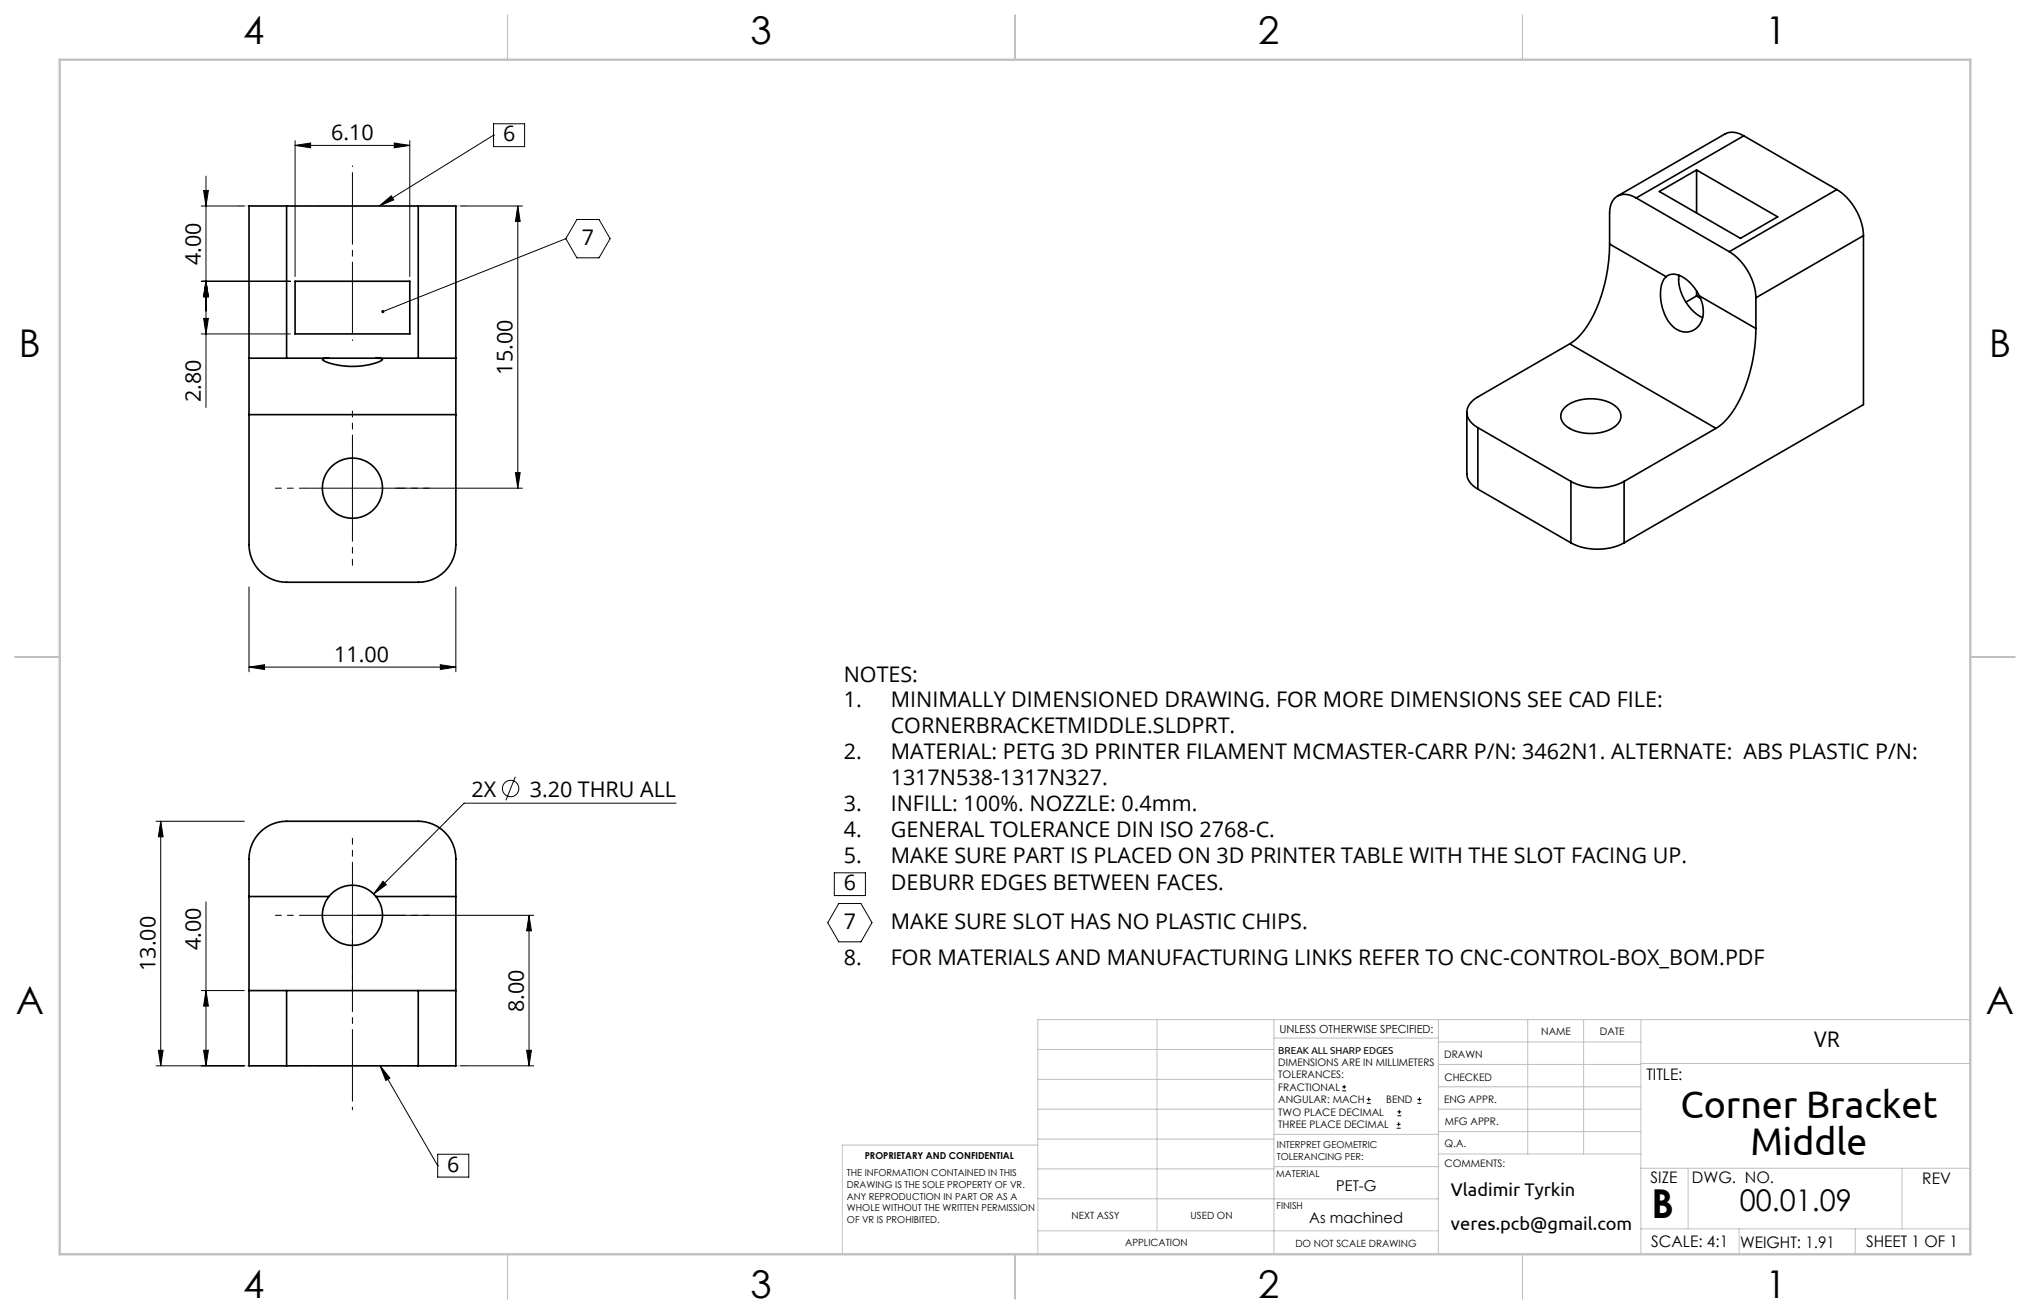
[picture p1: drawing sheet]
<svg xmlns="http://www.w3.org/2000/svg" width="432mm" height="279mm" viewBox="0 0 432 279" stroke-linecap="round" stroke-linejoin="round" font-family="sans-serif">
<g fill="none" stroke="#000" stroke-width=".21">
<path d="M43.8 37.5v49.1M62.8 30.9l3.3-.5v1zM62.8 29.9v28.9M62.8 30.9h24.4M83.9 30.4l3.3 .5-3.3 .5zM87.2 29.9v28.9M105 28.7h.1M105 26.3h6.6v4.9h-6.6zM105 28.7l-24.3 15.1M42.8 43.8h9.2M42.8 59.8h19M43.3 40.5h1l-.5 3.3z"/>
<path d="M43.8 59.8l.5 3.3h-1zM80.7 43.8l2.5-2.2 .6 .9zM98 43.8h13.1M110.1 43.8l.5 3.3h-1zM110.1 43.8v60M120.4 50.8l-39 15.5M122.7 46.7h4.7l2.4 4.1-2.4 4h-4.7l-2.3-4zM42.8 71h19M43.3 67.7h1l-.5 3.3zM75 93.8v20M65 103.8h46.1M109.6 100.5h1l-.5 3.3z"/>
<path d="M53 124.8v18M97 124.8v18M53 141.8l3.3-.5v1.1zM53 141.8h44M93.7 141.3l3.3 .5-3.3 .6zM33.2 174.6h18.8M34.2 174.6l.5 3.3h-1zM34.2 174.6v52M109.6 165.2l-2 5M143.8 170.8h-45.1l-19.2 19.3M43.8 191.8v34.8M65 194.6h48.5"/>
<path d="M75 184.6v20M81.5 187.4l.7 .7-2.7 2zM112.5 194.6l.5 3.3h-1zM112.5 194.6v32M177.5 185.6h6.6v4.8h-6.6zM178.4 192.1h4.7l2.4 4.1-2.4 4.1h-4.7l-2.3-4.1zM42.8 210.6h9.2M43.8 210.6l.5 3.3h-1zM33.2 226.6h18.8M33.7 223.3h1l-.5 3.3zM43.3 223.3h1l-.5 3.3zM80.9 226.6l2 2.6-.8 .5z"/>
<path d="M80.9 226.6l12.2 21.3M98 226.6h15.5M112 223.3h1l-.5 3.3zM285.5 231.9h.8M285.5 231.1h.8M285.9 230.7v.8M290.7 234.6h.9M290.7 233.8h.9M291.1 233.3v.9M297.1 239.9h.8M297.1 239.1h.8M297.2 237.3h.9"/>
<path d="M297.2 236.4h.9M297.5 238.6v.9M297.6 236v.8M301.5 234.6h.8M301.5 233.8h.8M301.9 233.3v.9M93.1 247.9h.1M93.1 245.4h6.6v4.9h-6.6z"/>
<circle cx="108.6" cy="167.7" r="1.74"/>
</g>
<path d="M75 93.8v-6.4M65 103.8h-6.4M75 113.8v6.4M85 103.8h6.4M65 194.6h-6.4M75 184.6v-6.4M85 194.6h6.4M75 204.6v6.4" fill="none" stroke="#000" stroke-width=".21" stroke-dasharray="15.2 1.3 1.3 1.3" stroke-dashoffset="13.9"/>
<path d="M75 35.3v37.1" fill="none" stroke="#000" stroke-width=".21" stroke-dasharray="15.2 1.3 1.3 1.3" stroke-dashoffset="-1.4"/>
<path d="M75 198v38" fill="none" stroke="#000" stroke-width=".21" stroke-dasharray="15.2 1.3 1.3 1.3" stroke-dashoffset="-1.8"/>
<path d="M99.2 43.8h-48.5M99.2 226.6h-48.5" fill="none" stroke="#c0c0c0" stroke-width=".21" stroke-dasharray="15.2 1.3 1.3 1.3" stroke-dashoffset="2.4"/>
<g fill="none" stroke="#c0c0c0" stroke-width=".21">
<path d="M246.1 216.8v44.9M271 216.8v49.9M305.9 216.8v49.9M325 216.8v28.6M336.9 216.8v28.6M349 216.8v49.9M419.1 216.8h-198.3v49.9M220.8 235.9h50.2M220.8 229.5h50.2M220.8 223.2h50.2M271 220.7h34.9M305.9 231.1h43.1"/>
<path d="M305.9 226.3h43.1M305.9 221.6h43.1M305.9 235.9h43.1M349 226.1h70.1M220.8 254.9h85.1M220.8 248.6h50.2M220.8 242.2h50.2M220.8 243.5h-41.6v23.2M271 248.1h35.1M271 241.2h35.1M305.9 240.6h43.1M306.1 245.4h42.9"/>
<path d="M349 248.4h70.1M359.1 248.4v12.9M404.6 248.4v12.9M220.8 261.7h85.1M349 261.3h70.1M369.9 261.3v5.4M394.6 261.3v5.4"/>
</g>
<path d="M107.9 3.2v9.5M215.9 3.2v9.5M323.8 3.2v9.5M3.2 139.7h9.5M419.1 139.7h9.5M107.9 266.7v9.5M215.9 266.7v9.5M323.8 266.7v9.5" fill="none" stroke="#c0c0c0" stroke-width=".25"/>
<path d="M12.7 12.7h406.4v254h-406.4z" fill="none" stroke="#c0c0c0" stroke-width=".5"/>
<g fill="#000">
<path d="M81.5 187.4l.7 .7-2.7 2z"/>
<path d="M62.8 30.9l3.3-.5v1zM83.9 30.4l3.3 .5-3.3 .5z"/>
<path d="M80.7 43.8l2.5-2.2 .6 .9zM81.2 66l-.1 .4 .3-.1-.3 .1a.34 .34 0 0 0 .5 .2 .34 .34 0 0 0 .1-.5 .34 .34 0 0 0-.5-.1zM80.9 226.6l2 2.6-.8 .5z"/>
<path d="M43.3 67.7h1l-.5 3.3zM43.8 59.8l.5 3.3h-1zM43.8 59.8l.5 3.3h-1zM43.3 40.5h1l-.5 3.3z"/>
<path d="M109.6 100.5h1l-.5 3.3zM110.1 43.8l.5 3.3h-1zM43.3 223.3h1l-.5 3.3zM43.8 210.6l.5 3.3h-1zM33.7 223.3h1l-.5 3.3zM34.2 174.6l.5 3.3h-1z"/>
<path d="M93.7 141.3l3.3 .5-3.3 .6zM53 141.8l3.3-.5v1.1z"/>
<path d="M112.5 194.6l.5 3.3h-1zM112 223.3h1l-.5 3.3z"/>
</g>
<g fill="none" stroke="#000" stroke-width=".35">
<path d="M360.9 36.1v9.2M370.9 28.9a4 4 0 0 0-4-.4l-22.9 13.2M370.9 28.9l-22.9 13.2M370.9 28.9l19.8 11.4M61 43.8h-8v32.4M61 43.8v32.4M61 43.8h28M62.8 59.8h24.4v11.2h-24.4zM89 43.8h8v32.4M89 43.8v32.4M342.4 51.9a31.2 31.2 0 0 1-5.8 18.8l-1.2 1.3-1.5 1.1M342.4 51.9l12 6.9"/>
<path d="M348 42.1a3.5 3.5 0 0 0-5 .6l-.4 .9-.2 1.1v7.2M348 42.1l19.8 11.4M353 40.7l7.9-4.6 17.2 10-7.9 4.6zM354.4 58.8a3.2 3.2 0 0 1 4 .4l1.5 1.4 1.6 2.3M354.4 58.8a6.4 6.4 0 0 0-1 5.9 7 7 0 0 0 4.4 5.8 3.8 3.8 0 0 0 4.5-4.2l-.1-1.4-.7-2M357.1 58.5a9.6 9.6 0 0 0 5.1 9M367.8 53.5a12.5 12.5 0 0 1 5.7 9.8M390.7 40.3a12.5 12.5 0 0 1 5.7 9.8M390.7 40.3l-22.9 13.2M396.4 50.1v35.9l-50.9 29.4M396.4 50.1l-22.9 13.2M53 76.2h8"/>
<path d="M53 76.2v12M61 76.2h28M70 76.2l-1.4 .1a1.59 1.59 0 0 0 1.3 .9 15.9 15.9 0 0 0 11.3-.6l.2-.2-.2-.2h-1.2M89 76.2h8M97 76.2v12M333.9 73.1l-19.6 11.3a3.5 3.5 0 0 0-1.9 4.6l1 1.2 .9 .7M333.9 73.1l31.1 18M360.9 62.9l.8 .5M360.9 61.9v1M360.9 62.9l-2.3 1.3M361.5 62.9l12 7M373.5 69.9a32.1 32.1 0 0 1-5.8 18.8l-1.6 1.6-1.1 .8"/>
<path d="M373.5 63.3v6.6M53 88.2v27.6a8 8 0 0 0 8 8h28a8 8 0 0 0 8-8v-27.6M53 88.2h44M312 87.7v13a4 4 0 0 0 2.3 3.3M314.3 90.9l19.8 11.5M314.3 90.9v13.1M332.8 86.7a9.2 9.2 0 0 1 11.1 0 2.62 2.62 0 0 1-.9 4.3 9.6 9.6 0 0 1-10-.5 2.44 2.44 0 0 1-.2-3.8zM365 91.1l-19.5 11.3M314.3 104l19.8 11.4M334.1 102.4a12.5 12.5 0 0 0 11.4 0M334.1 115.4a12.5 12.5 0 0 0 11.4 0M334.1 102.4v13"/>
<path d="M345.5 102.4v13M53 190.6v20M53 190.6v-8a8 8 0 0 1 8-8h28a8 8 0 0 1 8 8v8M53 190.6h17M70 190.6a6.4 6.4 0 0 0 .6 8.7 6.4 6.4 0 0 0 8.7 0 6.4 6.4 0 0 0 .7-8.7M70 190.6a6.4 6.4 0 0 1 10 0M80 190.6h17M97 190.6v20M53 210.6v16h8M53 210.6h8M61 210.6v16M61 210.6h28"/>
<path d="M89 210.6h8M89 210.6v16M97 210.6v16h-8M61 226.6h28"/>
<circle cx="75" cy="103.8" r="6.4"/>
</g>
<text font-size="8.5" x="351.3" y="259">B</text>
<g font-size="8.2">
<text x="357.4" y="237.7">Corner Bracket</text>
<text x="372.3" y="245.6">Middle</text>
</g>
<g font-size="8.1">
<text x="51.7" y="9.3">4</text>
<text x="159.7" y="9.3">3</text>
<text x="267.6" y="9.3">2</text>
<text x="375.6" y="9.3">1</text>
<text x="4" y="76">B</text>
<text x="423.1" y="76">B</text>
<text x="3.3" y="215.7">A</text>
<text x="422.4" y="215.7">A</text>
<text x="51.7" y="276">4</text>
<text x="159.7" y="276">3</text>
<text x="267.6" y="276">2</text>
<text x="375.6" y="276">1</text>
</g>
<text font-size="6.3" x="370.1" y="257.6">00.01.09</text>
<g font-size="4.6">
<text x="70.4" y="29.8">6.10</text>
<text x="107" y="30">6</text>
<text x="123.8" y="52.1">7</text>
<text x="42.7" y="56.3" transform="rotate(-90 42.7 56.3)">4.00</text>
<text x="109" y="79.6" transform="rotate(-90 109 79.6)">15.00</text>
<text x="42.7" y="85.5" transform="rotate(-90 42.7 85.5)">2.80</text>
<text x="71.1" y="140.8">11.00</text>
<text x="179.5" y="144.9">NOTES:</text>
<text x="179.5" y="150.4">1.</text>
<text x="189.5" y="150.4">MINIMALLY DIMENSIONED DRAWING. FOR MORE DIMENSIONS SEE CAD FILE:</text>
<text x="189.5" y="155.9">CORNERBRACKETMIDDLE.SLDPRT.</text>
<text x="179.5" y="161.4">2.</text>
<text x="189.5" y="161.4">MATERIAL: PETG 3D PRINTER FILAMENT MCMASTER-CARR P/N: 3462N1. ALTERNATE: ABS PLASTIC P/N:</text>
<text x="189.5" y="166.9">1317N538-1317N327.</text>
<text x="100.3" y="169.4">2X</text>
<text x="112.7" y="169.4">3.20 THRU ALL</text>
<text x="179.5" y="172.4">3.</text>
<text x="189.5" y="172.4">INFILL: 100%. NOZZLE: 0.4mm.</text>
<text x="179.5" y="177.9">4.</text>
<text x="189.5" y="177.9">GENERAL TOLERANCE DIN ISO 2768-C.</text>
<text x="179.5" y="183.4">5.</text>
<text x="189.5" y="183.4">MAKE SURE PART IS PLACED ON 3D PRINTER TABLE WITH THE SLOT FACING UP.</text>
<text x="179.5" y="189.3">6</text>
<text x="189.5" y="189.3">DEBURR EDGES BETWEEN FACES.</text>
<text x="179.5" y="197.5">7</text>
<text x="189.5" y="197.5">MAKE SURE SLOT HAS NO PLASTIC CHIPS.</text>
<text x="42.7" y="202" transform="rotate(-90 42.7 202)">4.00</text>
<text x="33.1" y="206.5" transform="rotate(-90 33.1 206.5)">13.00</text>
<text x="179.5" y="205.3">8.</text>
<text x="189.5" y="205.3">FOR MATERIALS AND MANUFACTURING LINKS REFER TO CNC-CONTROL-BOX_BOM.PDF</text>
<text x="111.4" y="215.2" transform="rotate(-90 111.4 215.2)">8.00</text>
<text x="385.9" y="222.7">VR</text>
<text x="95.1" y="249.2">6</text>
</g>
<g font-size="3.9">
<text x="308.6" y="254.3">Vladimir Tyrkin</text>
<text x="308.6" y="261.6">veres.pcb@gmail.com</text>
</g>
<g font-size="3.4">
<text x="350.2" y="229.5">TITLE:</text>
<text x="351.1" y="251.6">SIZE</text>
<text x="359.9" y="251.6">DWG. NO.</text>
<text x="408.9" y="251.7">REV</text>
<text x="351.2" y="265.2">SCALE: 4:1</text>
<text x="370.1" y="265.3">WEIGHT: 1.91</text>
<text x="396.9" y="265.2">SHEET 1 OF 1</text>
</g>
<g font-size="3.2">
<text x="284.2" y="253.3">PET-G</text>
<text x="278.5" y="260.1">As machined</text>
</g>
<text font-size="2.4" x="272.2" y="219.7">UNLESS OTHERWISE SPECIFIED:</text>
<g font-size="2.2">
<text x="327.8" y="220.1">NAME</text>
<text x="340.3" y="220.2">DATE</text>
<text x="271.9" y="226.6">DIMENSIONS ARE IN MILLIMETERS</text>
<text x="307.2" y="224.9">DRAWN</text>
<text x="271.9" y="229.3">TOLERANCES:</text>
<text x="271.9" y="231.9">FRACTIONAL</text>
<text x="307.3" y="229.8">CHECKED</text>
<text x="271.9" y="234.6">ANGULAR: MACH</text>
<text x="271.9" y="237.2">TWO PLACE DECIMAL</text>
<text x="271.9" y="239.9">THREE PLACE DECIMAL</text>
<text x="294.9" y="234.6">BEND</text>
<text x="307.2" y="234.5">ENG APPR.</text>
<text x="307.3" y="239.2">MFG APPR.</text>
<text x="307.3" y="243.9">Q.A.</text>
<text x="307.3" y="248.1">COMMENTS:</text>
</g>
<g font-size="2.1">
<text x="271.9" y="224.1">BREAK ALL SHARP EDGES</text>
<text x="227.9" y="259.2">NEXT ASSY</text>
<text x="253.3" y="259.2">USED ON</text>
<text x="239.3" y="265">APPLICATION</text>
<text x="275.5" y="265.1">DO NOT SCALE DRAWING</text>
</g>
<g font-size="2">
<text x="271.6" y="244.1">INTERPRET GEOMETRIC</text>
<text x="180.2" y="250">THE INFORMATION CONTAINED IN THIS</text>
<text x="183.9" y="246.4">PROPRIETARY AND CONFIDENTIAL</text>
<text x="271.5" y="250.2">MATERIAL</text>
<text x="271.6" y="246.6">TOLERANCING PER:</text>
<text x="180.2" y="252.5">DRAWING IS THE SOLE PROPERTY OF VR.</text>
<text x="180.2" y="255.1">ANY REPRODUCTION IN PART OR AS A</text>
<text x="180.2" y="257.6">WHOLE WITHOUT THE WRITTEN PERMISSION</text>
<text x="271.5" y="257">FINISH</text>
<text x="180.2" y="260.1">OF VR IS PROHIBITED.</text>
</g>
</svg>
